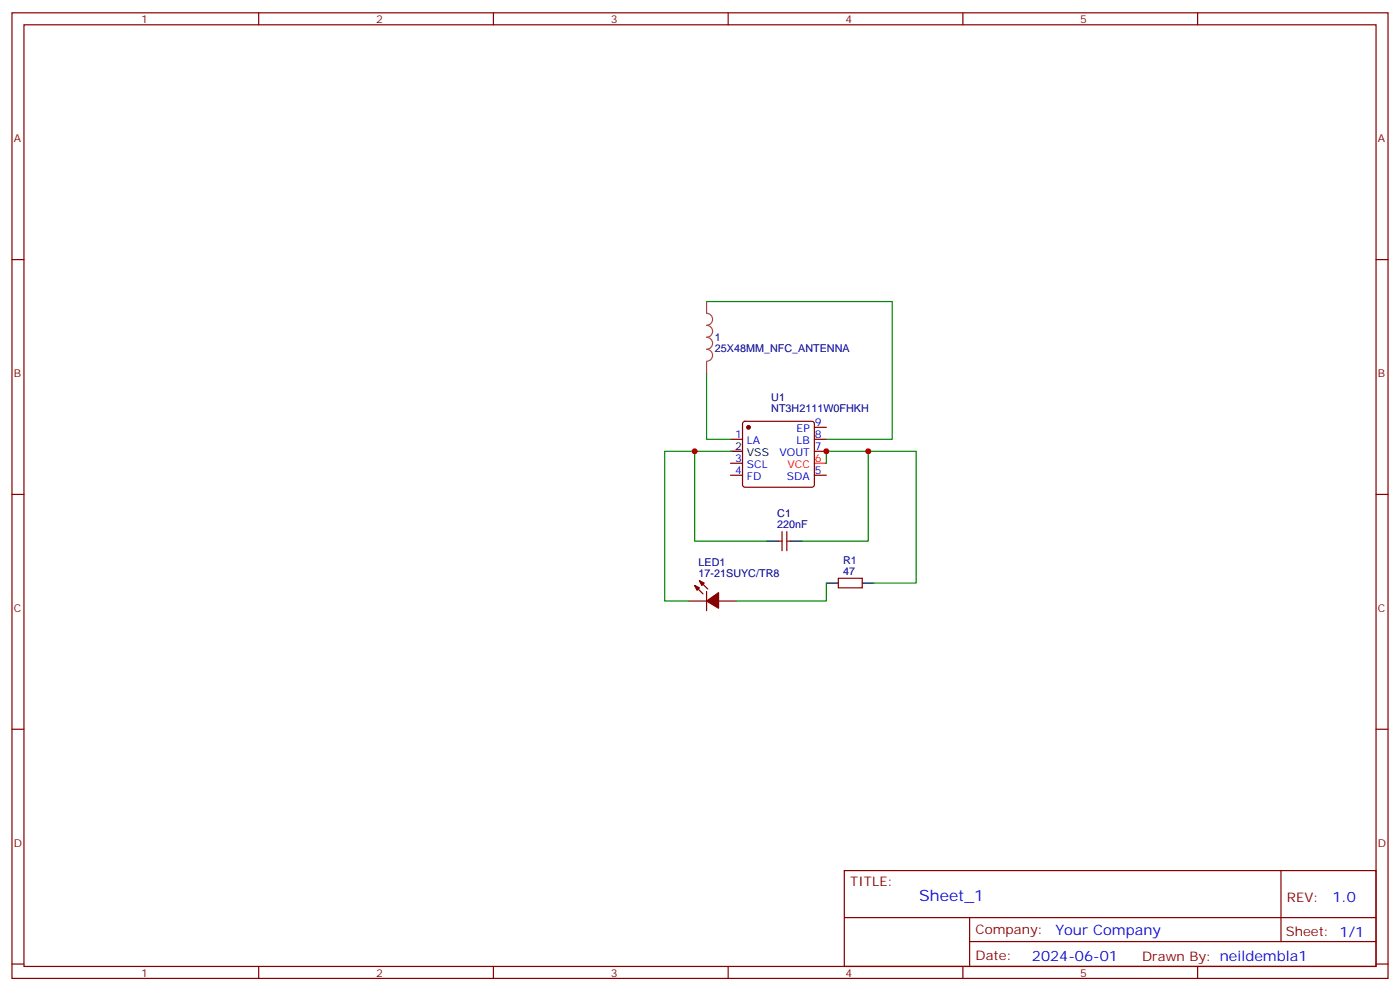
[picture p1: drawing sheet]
<svg xmlns="http://www.w3.org/2000/svg" width="412mm" height="292mm" viewBox="0 0 412 292" stroke-linecap="round" stroke-linejoin="round" font-family="sans-serif">
<g fill="none" stroke="#870000" stroke-width=".35">
<path d="M3.5 3.8h405.4v284.3h-405.4zM7.1 7.3h398.2v277.3h-398.2zM76.2 3.8v3.5M145.3 3.8v3.5M214.5 3.8v3.5M283.6 3.8v3.5M352.8 3.8v3.5M3.5 76.4h3.6M405.3 76.4h3.6M215.2 129.4h3.5M215.2 139.9h3.5M215.2 136.4h3.5"/>
<path d="M219 124.3l.4-.2h19.8l.5 .2 .2 .5v18l-.2 .5-.5 .2h-19.8l-.5-.3-.2-.4v-18zM239.9 125.8h3.5M239.9 129.4h3.5M239.9 132.9h3.5M239.9 139.9h3.5M3.5 145.6h3.6M229.3 159.3h1.1M230.4 156.5v5.7M231.8 156.5v5.7M231.8 159.3h1M405.3 145.6h3.6M202.8 177h5.3"/>
<path d="M204.6 172.4l2.5 2.5M206 171l2.5 2.5M208.1 174.2v5.6M211.7 177h5.3M246.9 170.3h7.1v2.8h-7.1zM3.5 214.7h3.6M405.3 214.7h3.6M248.7 256.4h156.6v28.2h-156.6zM377.3 256.4v20.9M248.7 270.2h156.5M285.6 277.3h119.6M285.6 270.2v14.1"/>
<path d="M3.5 283.9h3.6M76.2 284.6v3.5M145.3 284.6v3.5M214.5 284.6v3.5M283.6 284.6v3.5M352.8 284.6v3.5M405.3 283.9h3.6"/>
</g>
<path d="M239.9 136.4h3.5" fill="none" stroke="#f00" stroke-width=".35"/>
<path d="M215.2 132.9h3.5M225.8 159.3h3.5M232.8 159.3h3.6M243.4 171.7h3.5M254 171.7h3.5" fill="none" stroke="#000" stroke-width=".35"/>
<g fill="#870000" stroke="#870000" stroke-width=".35">
<path d="M204.6 172.4l1.4 .7-.7 .7z"/>
<path d="M206 171l1.4 .7-.7 .7z"/>
<path d="M208.1 177l3.6-2.5v4.6z"/>
<circle cx="220.5" cy="125.8" r=".53"/>
</g>
<path d="M208.1 88.8v3.5a1.76 1.76 0 0 1 1.8 1.7 1.76 1.76 0 0 1-1.8 1.8 1.76 1.76 0 0 1 1.8 1.8 1.76 1.76 0 0 1-1.8 1.7 1.76 1.76 0 0 1 1.8 1.8 1.76 1.76 0 0 1-1.8 1.7 1.76 1.76 0 0 1 1.8 1.8 1.76 1.76 0 0 1-1.8 1.8M208.1 106.5v3.5" fill="none" stroke="#a64a4a" stroke-width=".35"/>
<path d="M208.1 88.8h54.7v40.6h-19.4M208.1 110v19.4h7.1M204.6 132.9h-8.8v44.1h7M215.2 132.9h-10.6v26.4h21.2M243.4 136.4v-3.5h12.4v26.4h-19.4M255.8 132.9h14.1v38.8h-12.4M243.4 171.7v5.3h-26.4" fill="none" stroke="#008700" stroke-width=".35"/>
<g fill="#c00">
<circle cx="243.4" cy="132.9" r=".88"/>
<circle cx="255.8" cy="132.9" r=".88"/>
<circle cx="204.6" cy="132.9" r=".88"/>
</g>
<text font-size="4.6" fill="#00f" x="270.8" y="265.4">Sheet_1</text>
<g font-size="4.2" fill="#00f">
<text x="392.5" y="265.6">1.0</text>
<text x="310.9" y="275.2">Your Company</text>
<text x="304" y="283">2024-06-01</text>
</g>
<g font-size="3.9" fill="#800">
<text x="250.5" y="260.9">TITLE:</text>
<text x="379.1" y="265.6">REV:</text>
<text x="287.4" y="275.1">Company:</text>
<text x="378.7" y="275.8">Sheet: 1/1</text>
<text x="287.4" y="282.8">Date:</text>
<text x="336.4" y="282.9">Drawn By: neildembla1</text>
</g>
<g font-size="3.2" fill="#800">
<text x="41.6" y="6.8">1</text>
<text x="110.8" y="6.8">2</text>
<text x="179.9" y="6.8">3</text>
<text x="249.1" y="6.8">4</text>
<text x="318.2" y="6.8">5</text>
<text x="4.1" y="41.9">A</text>
<text x="405.9" y="41.9">A</text>
<text x="4.1" y="111">B</text>
<text x="405.9" y="111">B</text>
<text x="4.1" y="180.2">C</text>
<text x="405.9" y="180.2">C</text>
<text x="4.1" y="249.3">D</text>
<text x="405.9" y="249.3">D</text>
<text x="41.6" y="287.6">1</text>
<text x="110.8" y="287.6">2</text>
<text x="179.9" y="287.6">3</text>
<text x="249.1" y="287.6">4</text>
<text x="318.2" y="287.6">5</text>
</g>
<g font-size="3.2" fill="#000080">
<text x="210.6" y="100.5">1</text>
<text x="210.6" y="103.7">25X48MM_NFC_ANTENNA</text>
<text x="227.2" y="118.1">U1</text>
<text x="227.2" y="121.2">NT3H2111W0FHKH</text>
<text x="229" y="155.5">220nF</text>
<text x="229" y="152.3">C1</text>
<text x="205.8" y="166.8">LED1</text>
<text x="248.4" y="166.1">R1</text>
<text x="205.8" y="169.9">17-21SUYC/TR8</text>
<text x="248.4" y="169.2">47</text>
</g>
<g font-size="3.2" fill="#00f">
<text x="240.1" y="125.5">9</text>
<text x="216.5" y="129">1</text>
<text x="220" y="130.8">LA</text>
<text x="234.6" y="130.8">LB</text>
<text x="234.7" y="127.2">EP</text>
<text x="240.1" y="129">8</text>
<text x="216.5" y="136.1">3</text>
<text x="220" y="137.8">SCL</text>
<text x="229.6" y="134.3">VOUT</text>
<text x="240.1" y="132.5">7</text>
<text x="216.5" y="139.6">4</text>
<text x="220" y="141.4">FD</text>
<text x="231.8" y="141.4">SDA</text>
<text x="240.1" y="139.6">5</text>
</g>
<g font-size="3.2">
<text x="216.5" y="132.5">2</text>
<text x="220" y="134.3">VSS</text>
</g>
<g font-size="3.2" fill="#f00">
<text x="232" y="137.8">VCC</text>
<text x="240.1" y="136.1">6</text>
</g>
</svg>
